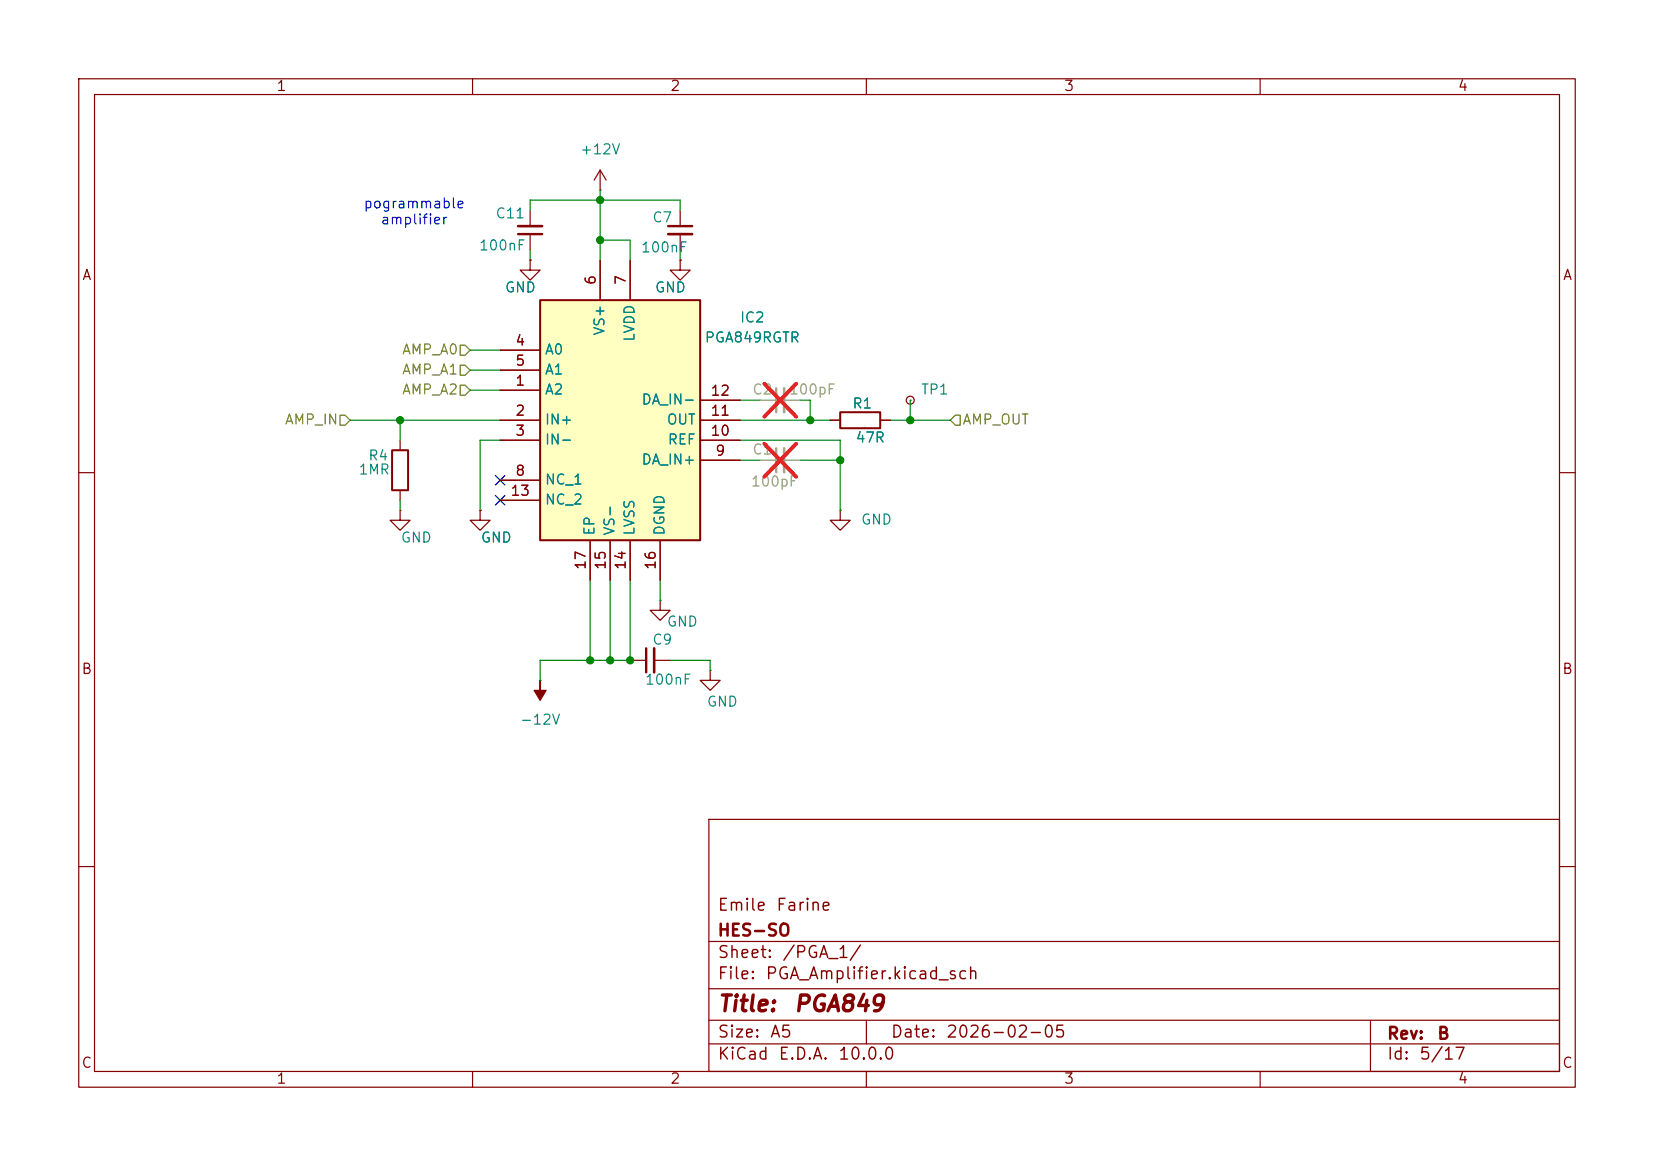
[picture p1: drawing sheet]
<svg xmlns="http://www.w3.org/2000/svg" width="210mm" height="148mm" viewBox="0 0 210 148" stroke-linecap="round" stroke-linejoin="round" font-family="sans-serif">
<g fill="none" stroke="#840000" stroke-width=".15">
<path d="M10 10h190v128h-190zM12 12h186v124h-186zM60 10v2M110 10v2M160 10v2M76.2 24.1h.1M76.2 21.6l-.8 1.3M76.2 21.6l.8 1.3M76.2 21.6v2.5M10 60h2M61 64.8v1.2h1.2l-1.2 1.3-1.3-1.3h1.3M61 64.8h.1"/>
<path d="M198 60h2M90.2 85.1v1.3h1.2l-1.2 1.2-1.3-1.2h1.3M90.2 85.1h.1M10 110h2M90 104h108v32h-108zM90 119.5h108M198 110h2M60 136v2M90 132.5h108M90 129.5h108M90 125.5h108M110 136v2"/>
<path d="M110 129.5v3M160 136v2M174 129.5v6.5"/>
</g>
<path d="M98.6 49.3v3" fill="none" stroke="#a1a1a1" stroke-width=".3"/>
<path d="M99.6 49.3v3" fill="none" stroke="#a1a1a1" stroke-width=".33"/>
<path d="M96.5 50.8h2.1M99.6 50.8h2" fill="none" stroke="#a1a1a1" stroke-width=".15"/>
<path d="M97 48.7l4.1 4.2M101.1 48.7l-4.1 4.2" fill="none" stroke="#ff2626" stroke-width=".46"/>
<path d="M68.6 38.1h20.3v30.5h-20.3z" fill="#ffffc2"/>
<path d="M68.6 38.1h20.3v30.5h-20.3zM49.8 57.2h2v5h-2zM106.7 52.3h5.1v2.1h-5.1z" fill="none" stroke="#840000" stroke-width=".25"/>
<g fill="none" stroke="#840000" stroke-width=".15">
<path d="M67.3 33v1.3h1.3l-1.3 1.3-1.3-1.3h1.3M67.3 33h.1M67.3 26.7v2M67.3 29.7v2.1M76.2 33v5.1M80 33v5.1M86.4 33v1.3h1.2l-1.2 1.3-1.3-1.3h1.3M86.4 33h.1M86.4 26.7v2M86.4 29.7v2.1M50.8 55.9v1.3M63.5 49.5h5.1"/>
<path d="M63.5 53.3h5.1M63.5 55.9h5.1M63.5 44.5h5.1M63.5 47h5.1M88.9 53.3h5.1M88.9 55.9h5.1M88.9 58.4h5.1M88.9 50.8h5.1M105.4 53.3h1.3M111.8 53.3h1.2M115.6 50.8h.1M50.8 64.8v1.2h1.3l-1.3 1.3-1.3-1.3h1.3"/>
<path d="M50.8 64.8h.1M50.8 62.2v1.3M61 64.8h.1M63.5 61h5.1M63.5 63.5h5.1M74.9 68.6v5.1M77.5 68.6v5.1M80 68.6v5.1M83.8 76.2v1.3h1.3l-1.3 1.2-1.3-1.2h1.3M83.8 76.2h.1M83.8 68.6v5.1M106.7 64.8v1.2h1.2l-1.2 1.3-1.3-1.3h1.3"/>
<path d="M106.7 64.8h.1M68.6 86.4h.1M80 83.8h2M83.1 83.8h2"/>
<circle cx="115.6" cy="50.8" r=".51"/>
</g>
<path d="M68.6 86.4v1.2h.7l-.7 1.3-.8-1.3h.8z" fill="#840000" stroke="#840000" stroke-width=".15"/>
<path d="M65.8 29.7h3M84.8 28.7h3.1M82 82.3v3" fill="none" stroke="#840000" stroke-width=".3"/>
<path d="M65.8 28.7h3M84.8 29.7h3.1M83.1 82.3v3" fill="none" stroke="#840000" stroke-width=".33"/>
<path d="M98.6 56.9v3" fill="none" stroke="#a1a1a1" stroke-width=".3"/>
<path d="M99.6 56.9v3" fill="none" stroke="#a1a1a1" stroke-width=".33"/>
<path d="M96.5 58.4h2.1M96.5 50.8h2.1M99.6 58.4h2M99.6 50.8h2" fill="none" stroke="#a1a1a1" stroke-width=".15"/>
<path d="M97 56.3l4.1 4.2M97 48.7l4.1 4.2M101.1 56.3l-4.1 4.2M101.1 48.7l-4.1 4.2" fill="none" stroke="#ff2626" stroke-width=".46"/>
<path d="M43.2 52.7h.6l.6 .6-.6 .7h-.6zM58.4 43.8h.7l.6 .7-.6 .6h-.7zM58.4 48.9h.7l.6 .6-.6 .7h-.7zM58.4 46.4h.7l.6 .6-.6 .6h-.7zM120.6 53.3l.7-.6h.6v1.3h-.6z" fill="none" stroke="#848400" stroke-width=".15"/>
<g fill="none" stroke="#008400" stroke-width=".15">
<path d="M67.3 26.7v-1.3h19.1v1.3M67.3 31.8v1.2M76.2 24.1v8.9M76.2 30.5h3.8v2.5M86.4 31.8v1.2M44.4 53.3h19.1M50.8 53.3v2.6M59.7 49.5h3.8M59.7 44.5h3.8M59.7 47h3.8M63.5 55.9h-2.5v8.9M94 55.9h12.7v8.9"/>
<path d="M94 53.3h11.4M94 58.4h2.5M94 50.8h2.5M101.6 50.8h1.3v2.5M101.6 58.4h5.1M113 53.3h7.6M115.6 50.8v2.5M50.8 63.5v1.3M74.9 73.7v10.1M77.5 73.7v10.1M80 73.7v10.1h-11.4v2.6M83.8 73.7v2.5"/>
<path d="M85.1 83.8h5.1v1.3"/>
</g>
<path d="M62.9 60.4l1.2 1.2M62.9 62.9l1.2 1.2M64.1 60.4l-1.2 1.2M64.1 62.9l-1.2 1.2" fill="none" stroke="#000084" stroke-width=".15"/>
<g fill="#008400" stroke="#008400" stroke-width=".13">
<circle cx="76.2" cy="25.4" r=".46"/>
<circle cx="76.2" cy="30.5" r=".46"/>
<circle cx="50.8" cy="53.3" r=".46"/>
<circle cx="77.5" cy="83.8" r=".46"/>
<circle cx="80" cy="83.8" r=".46"/>
<circle cx="74.9" cy="83.8" r=".46"/>
<circle cx="106.7" cy="58.4" r=".46"/>
<circle cx="115.6" cy="53.3" r=".46"/>
<circle cx="102.9" cy="53.3" r=".46"/>
</g>
<g font-size="2" fill="#840000">
<text x="91" y="128.9">Title:</text>
<text x="100.7" y="128.9">PGA849</text>
</g>
<g font-size="1.5" fill="#840000">
<text x="91" y="119.2">HES-SO</text>
<text x="91" y="116">Emile</text>
<text x="98.5" y="116">Farine</text>
<text x="91" y="124.7">File:</text>
<text x="91" y="122">Sheet:</text>
<text x="97.1" y="124.7">PGA_Amplifier.kicad_sch</text>
<text x="99.2" y="122">/PGA_1/</text>
<text x="91" y="134.9">KiCad</text>
<text x="91" y="132.1">Size:</text>
<text x="97.7" y="132.1">A5</text>
<text x="98.7" y="134.9">E.D.A.</text>
<text x="106.3" y="134.9">10.0.0</text>
<text x="113" y="132.1">Date:</text>
<text x="120" y="132.1">2026-02-05</text>
<text x="176" y="132.3">Rev:</text>
<text x="176" y="134.9">Id:</text>
<text x="180.1" y="134.9">5/17</text>
<text x="182.4" y="132.3">B</text>
</g>
<g font-size="1.3" fill="#840000">
<text x="35" y="11.9">1</text>
<text x="85" y="11.9">2</text>
<text x="135" y="11.9">3</text>
<text x="185" y="11.9">4</text>
<text x="10.3" y="35.9">A</text>
<text x="198.4" y="35.9">A</text>
<text x="75.9" y="36.3" transform="rotate(-90 75.9 36.3)">6</text>
<text x="79.8" y="36.3" transform="rotate(-90 79.8 36.3)">7</text>
<text x="65.3" y="44.2">4</text>
<text x="65.3" y="46.7">5</text>
<text x="65.3" y="49.3">1</text>
<text x="65.3" y="53.1">2</text>
<text x="90.1" y="53.1">11</text>
<text x="90.1" y="50.5">12</text>
<text x="65.3" y="55.6">3</text>
<text x="90.1" y="55.6">10</text>
<text x="90.7" y="58.2">9</text>
<text x="64.7" y="63.2">13</text>
<text x="65.3" y="60.7">8</text>
<text x="74.7" y="72.4" transform="rotate(-90 74.7 72.4)">17</text>
<text x="77.2" y="72.4" transform="rotate(-90 77.2 72.4)">15</text>
<text x="79.8" y="72.4" transform="rotate(-90 79.8 72.4)">14</text>
<text x="83.6" y="72.4" transform="rotate(-90 83.6 72.4)">16</text>
<text x="10.3" y="85.9">B</text>
<text x="198.3" y="85.9">B</text>
<text x="10.3" y="135.9">C</text>
<text x="35" y="137.9">1</text>
<text x="85" y="137.9">2</text>
<text x="135" y="137.9">3</text>
<text x="185" y="137.9">4</text>
<text x="198.3" y="135.9">C</text>
</g>
<g font-size="1.3" fill="#008484">
<text x="73.6" y="19.9">+12V</text>
<text x="62.8" y="28">C11</text>
<text x="82.7" y="28.5">C7</text>
<text x="60.7" y="32.1">100nF</text>
<text x="81.3" y="32.4">100nF</text>
<text x="64" y="37.4">GND</text>
<text x="83.1" y="37.4">GND</text>
<text x="93.9" y="41.2">IC2</text>
<text x="69.1" y="45.3">A0</text>
<text x="69.1" y="47.9">A1</text>
<text x="77.1" y="42.7" transform="rotate(-90 77.1 42.7)">VS+</text>
<text x="80.9" y="43.5" transform="rotate(-90 80.9 43.5)">LVDD</text>
<text x="89.4" y="43.8">PGA849RGTR</text>
<text x="69.1" y="50.4">A2</text>
<text x="81.4" y="51.7">DA_IN-</text>
<text x="108.1" y="52.2">R1</text>
<text x="116.8" y="50.4">TP1</text>
<text x="46.7" y="58.8">R4</text>
<text x="69.1" y="54.2">IN+</text>
<text x="69.1" y="56.7">IN-</text>
<text x="81.4" y="59.3">DA_IN+</text>
<text x="84.6" y="54.2">OUT</text>
<text x="84.7" y="56.7">REF</text>
<text x="108.5" y="56.5">47R</text>
<text x="45.4" y="60.6">1MR</text>
<text x="69.1" y="61.8">NC_1</text>
<text x="69.1" y="64.4">NC_2</text>
<text x="50.8" y="69.2">GND</text>
<text x="61" y="69.2">GND</text>
<text x="75.8" y="68.1" transform="rotate(-90 75.8 68.1)">EP</text>
<text x="78.3" y="68.1" transform="rotate(-90 78.3 68.1)">VS-</text>
<text x="80.9" y="68.1" transform="rotate(-90 80.9 68.1)">LVSS</text>
<text x="84.7" y="68.1" transform="rotate(-90 84.7 68.1)">DGND</text>
<text x="109.2" y="66.9">GND</text>
<text x="82.7" y="82.1">C9</text>
<text x="84.6" y="79.9">GND</text>
<text x="81.8" y="87.2">100nF</text>
<text x="65.9" y="92.3">-12V</text>
<text x="89.7" y="90">GND</text>
</g>
<g font-size="1.3" fill="#0000c2">
<text x="46.1" y="26.8">pogrammable</text>
<text x="48.2" y="28.8">amplifier</text>
</g>
<g font-size="1.3" fill="#848400">
<text x="51" y="45.3">AMP_A0</text>
<text x="51" y="47.9">AMP_A1</text>
<text x="51" y="50.4">AMP_A2</text>
<text x="36.1" y="54.2">AMP_IN</text>
<text x="122.1" y="54.2">AMP_OUT</text>
</g>
<g font-size="1.3" fill="#a1a1a1">
<text x="95.4" y="50.4">C2</text>
<text x="100.1" y="50.4">100pF</text>
<text x="95.4" y="58">C1</text>
<text x="95.3" y="62.1">100pF</text>
</g>
</svg>
